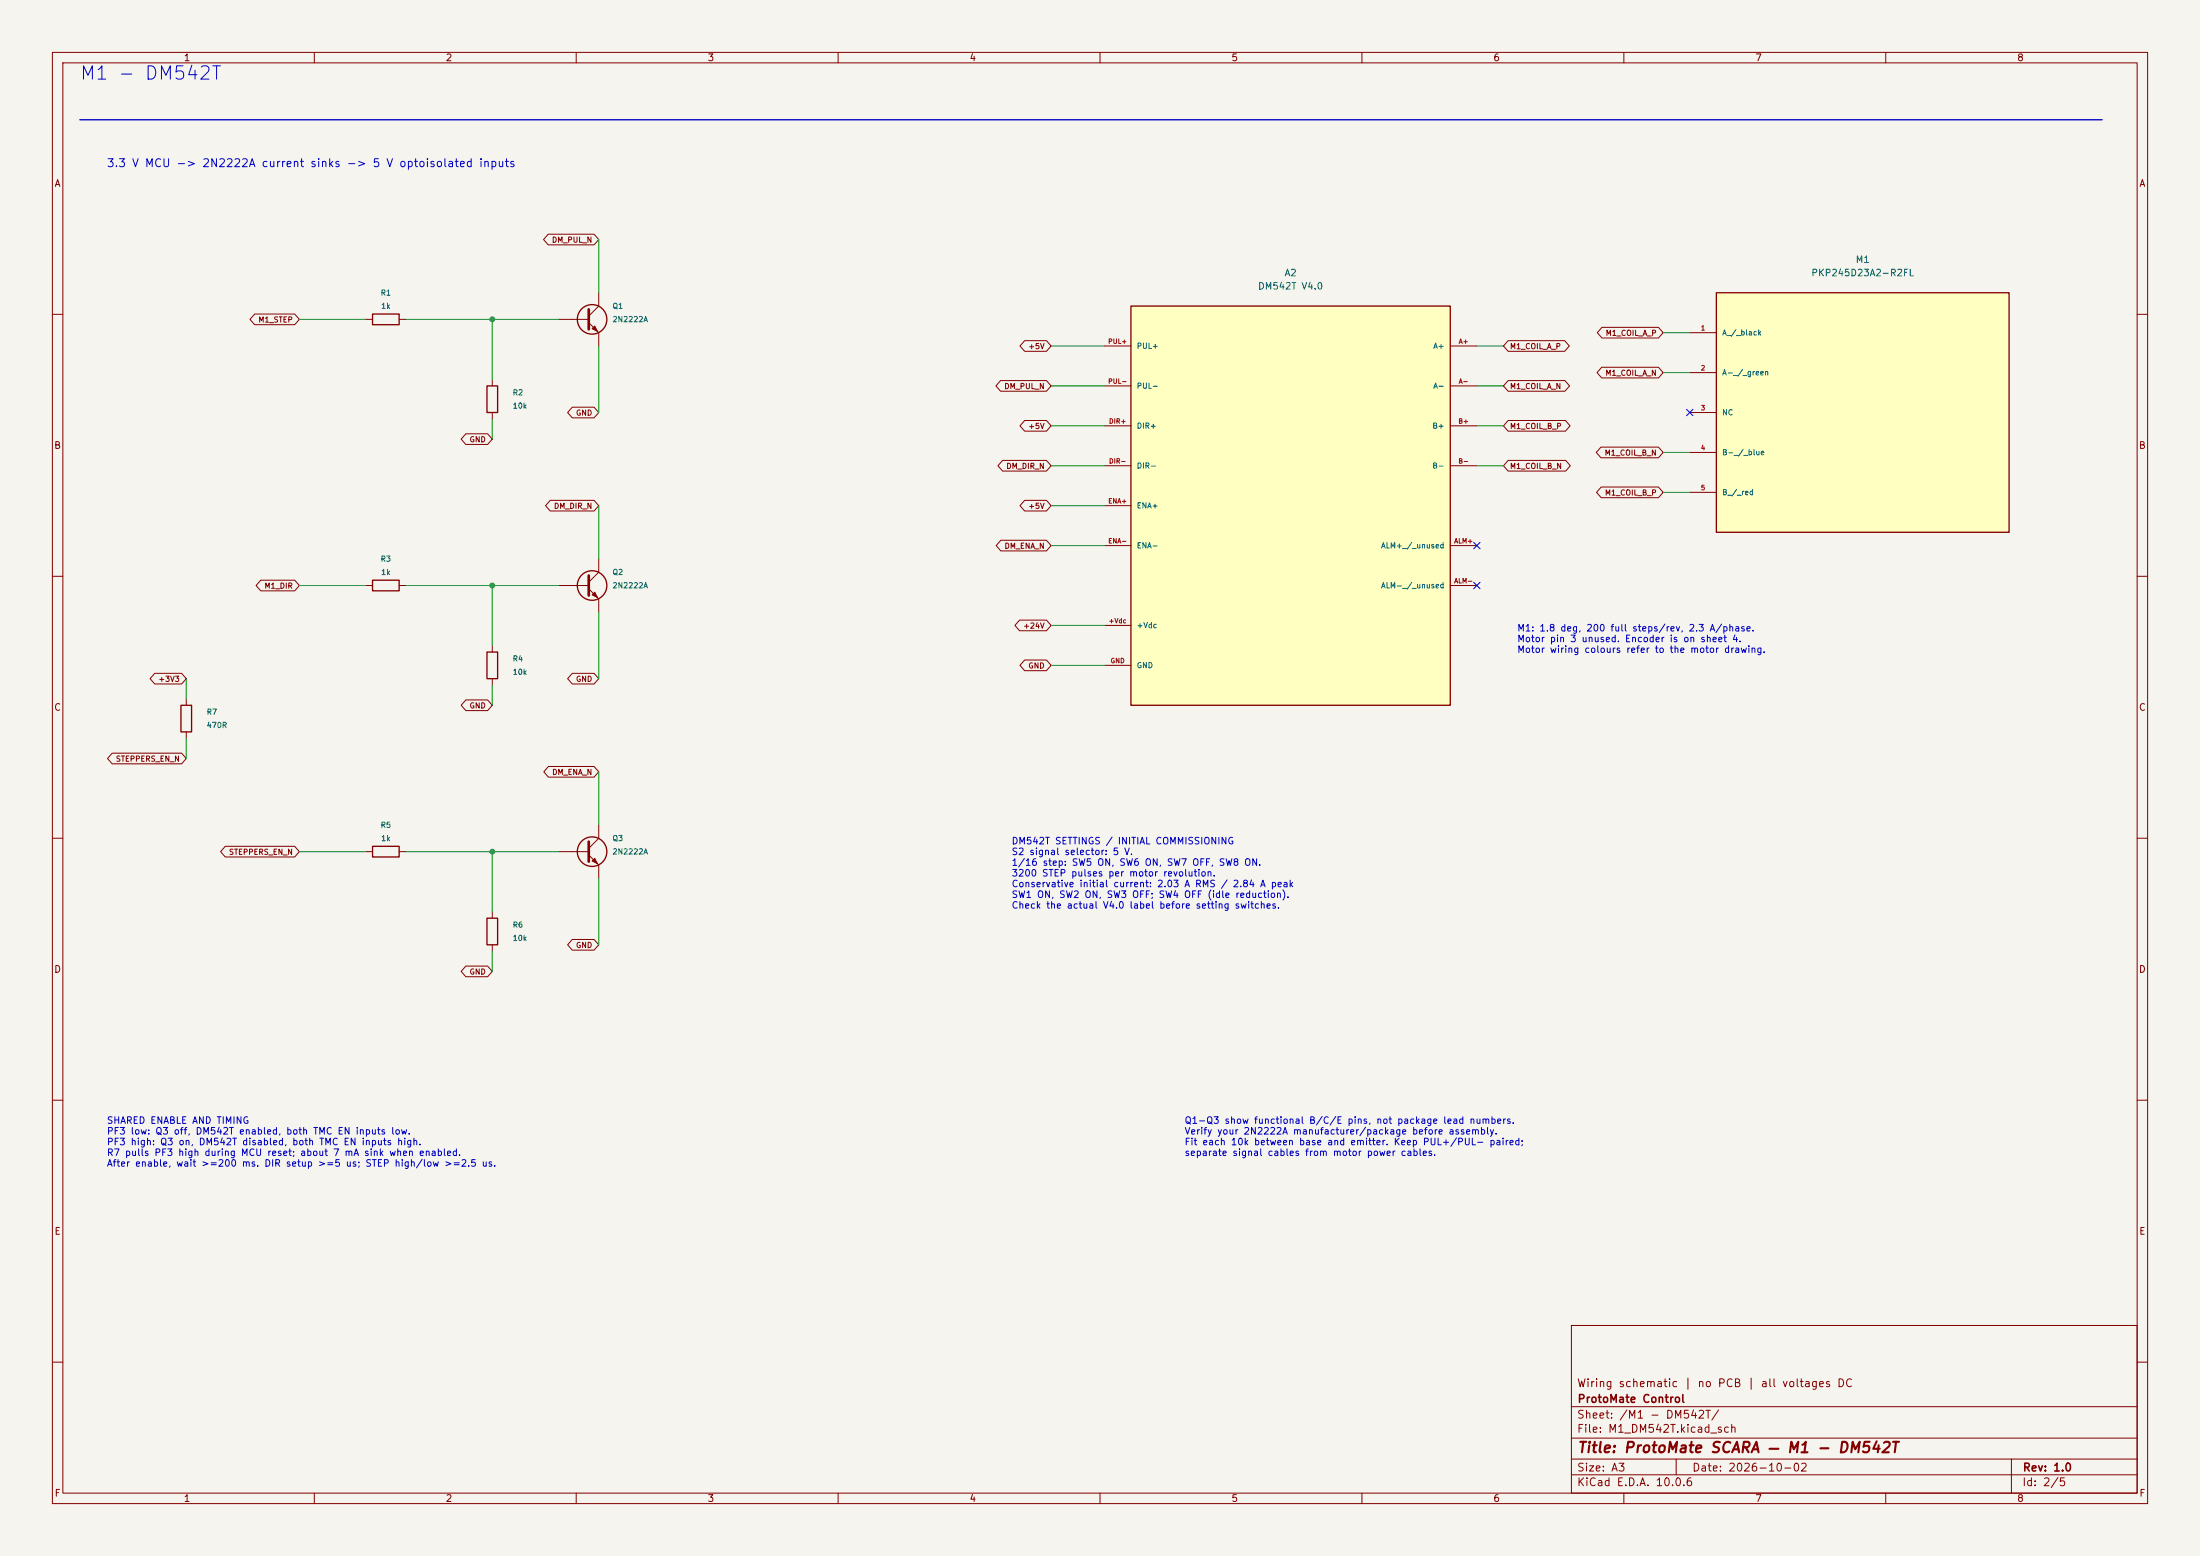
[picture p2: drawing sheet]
(kicad_sch (version 20250114) (generator "eeschema") (paper "A3") (title_block (title "ProtoMate SCARA — M1 - DM542T") (date "2026-10-02") (rev "1.0") (company "ProtoMate Control") (comment 1 "Wiring schematic | no PCB | all voltages DC"))
(lib_symbols
(symbol "ProtoMate:DM542T" (pin_names (offset 1.016)) (exclude_from_sim no) (in_bom yes) (on_board no) (property "Reference" "U" (at 0 44.45 0) (effects (font (size 1.27 1.27))))(property "Value" "DM542T V4.0 / S2 = 5 V" (at 0 41.91 0) (effects (font (size 1.27 1.27))))(property "Footprint" "" (at 0 0 0) (effects (font (size 1.27 1.27)) (hide yes)))(property "Datasheet" "https://www.omc-stepperonline.com/download/DM542T_V4.0.pdf" (at 0 0 0) (effects (font (size 1.27 1.27)) (hide yes)))(property "Description" "DM542T V4.0 / S2 = 5 V" (at 0 0 0) (effects (font (size 1.27 1.27)) (hide yes)))(symbol "DM542T_0_1" (rectangle (start -30.48 38.1) (end 30.48 -38.1) (stroke (width 0.254) (type default)) (fill (type background))))(symbol "DM542T_1_1" (pin passive line (at -35.56 30.48 0) (length 5.08) (name "PUL+" (effects (font (size 1.016 1.016)))) (number "PUL+" (effects (font (size 0.889 0.889)))))(pin passive line (at -35.56 22.86 0) (length 5.08) (name "PUL-" (effects (font (size 1.016 1.016)))) (number "PUL-" (effects (font (size 0.889 0.889)))))(pin passive line (at -35.56 15.24 0) (length 5.08) (name "DIR+" (effects (font (size 1.016 1.016)))) (number "DIR+" (effects (font (size 0.889 0.889)))))(pin passive line (at -35.56 7.62 0) (length 5.08) (name "DIR-" (effects (font (size 1.016 1.016)))) (number "DIR-" (effects (font (size 0.889 0.889)))))(pin passive line (at -35.56 0 0) (length 5.08) (name "ENA+" (effects (font (size 1.016 1.016)))) (number "ENA+" (effects (font (size 0.889 0.889)))))(pin passive line (at -35.56 -7.62 0) (length 5.08) (name "ENA-" (effects (font (size 1.016 1.016)))) (number "ENA-" (effects (font (size 0.889 0.889)))))(pin power_in line (at -35.56 -22.86 0) (length 5.08) (name "+Vdc" (effects (font (size 1.016 1.016)))) (number "+Vdc" (effects (font (size 0.889 0.889)))))(pin passive line (at -35.56 -30.48 0) (length 5.08) (name "GND" (effects (font (size 1.016 1.016)))) (number "GND" (effects (font (size 0.889 0.889)))))(pin output line (at 35.56 30.48 180) (length 5.08) (name "A+" (effects (font (size 1.016 1.016)))) (number "A+" (effects (font (size 0.889 0.889)))))(pin output line (at 35.56 22.86 180) (length 5.08) (name "A-" (effects (font (size 1.016 1.016)))) (number "A-" (effects (font (size 0.889 0.889)))))(pin output line (at 35.56 15.24 180) (length 5.08) (name "B+" (effects (font (size 1.016 1.016)))) (number "B+" (effects (font (size 0.889 0.889)))))(pin output line (at 35.56 7.62 180) (length 5.08) (name "B-" (effects (font (size 1.016 1.016)))) (number "B-" (effects (font (size 0.889 0.889)))))(pin passive line (at 35.56 -7.62 180) (length 5.08) (name "ALM+ / unused" (effects (font (size 1.016 1.016)))) (number "ALM+" (effects (font (size 0.889 0.889)))))(pin passive line (at 35.56 -15.24 180) (length 5.08) (name "ALM- / unused" (effects (font (size 1.016 1.016)))) (number "ALM-" (effects (font (size 0.889 0.889)))))))
(symbol "ProtoMate:Motor_M1" (pin_names (offset 1.016)) (exclude_from_sim no) (in_bom yes) (on_board no) (property "Reference" "U" (at 0 29.21 0) (effects (font (size 1.27 1.27))))(property "Value" "PKP245D23A2-R2FL" (at 0 26.67 0) (effects (font (size 1.27 1.27))))(property "Footprint" "" (at 0 0 0) (effects (font (size 1.27 1.27)) (hide yes)))(property "Datasheet" "" (at 0 0 0) (effects (font (size 1.27 1.27)) (hide yes)))(property "Description" "M1 motor connector. Separate encoder connector is on the encoder sheet." (at 0 0 0) (effects (font (size 1.27 1.27)) (hide yes)))(symbol "Motor_M1_0_1" (rectangle (start -27.94 22.86) (end 27.94 -22.86) (stroke (width 0.254) (type default)) (fill (type background))))(symbol "Motor_M1_1_1" (pin passive line (at -33.02 15.24 0) (length 5.08) (name "A / black" (effects (font (size 1.016 1.016)))) (number "1" (effects (font (size 0.889 0.889)))))(pin passive line (at -33.02 7.62 0) (length 5.08) (name "A- / green" (effects (font (size 1.016 1.016)))) (number "2" (effects (font (size 0.889 0.889)))))(pin passive line (at -33.02 0 0) (length 5.08) (name "NC" (effects (font (size 1.016 1.016)))) (number "3" (effects (font (size 0.889 0.889)))))(pin passive line (at -33.02 -7.62 0) (length 5.08) (name "B- / blue" (effects (font (size 1.016 1.016)))) (number "4" (effects (font (size 0.889 0.889)))))(pin passive line (at -33.02 -15.24 0) (length 5.08) (name "B / red" (effects (font (size 1.016 1.016)))) (number "5" (effects (font (size 0.889 0.889)))))))
(symbol "ProtoMate:Q_NPN"
  (pin_numbers (hide yes))
  (pin_names
   (offset 0) (hide yes))
  (exclude_from_sim no)
  (in_bom yes)
  (on_board yes)
  (in_pos_files yes)
  (duplicate_pin_numbers_are_jumpers no)
  (property "Reference" "Q" (at 5.08 1.27 0) (show_name no) (do_not_autoplace no) (effects (font (size 1.27 1.27)) (justify left)))
  (property "Value" "Q_NPN" (at 5.08 -1.27 0) (show_name no) (do_not_autoplace no) (effects (font (size 1.27 1.27)) (justify left)))
  (property "Footprint" "" (at 5.08 2.54 0) (show_name no) (do_not_autoplace no) (hide yes) (effects (font (size 1.27 1.27))))
  (property "Datasheet" "" (at 0 0 0) (show_name no) (do_not_autoplace no) (hide yes) (effects (font (size 1.27 1.27))))
  (property "Description" "NPN bipolar junction transistor" (at 0 0 0) (show_name no) (do_not_autoplace no) (hide yes) (effects (font (size 1.27 1.27))))
  (symbol "Q_NPN_0_1"
   (polyline (pts (xy -2.54 0) (xy 0.635 0)) (stroke (width 0) (type default)) (fill (type none)))
   (polyline (pts (xy 0.635 1.905) (xy 0.635 -1.905)) (stroke (width 0.508) (type default)) (fill (type none)))
   (polyline (pts (xy 0.635 0.635) (xy 2.54 2.54)) (stroke (width 0) (type default)) (fill (type none)))
   (polyline (pts (xy 0.635 -0.635) (xy 2.54 -2.54)) (stroke (width 0) (type default)) (fill (type none)))
   (circle (center 1.27 0) (radius 2.8194) (stroke (width 0.254) (type default)) (fill (type none)))
   (polyline (pts (xy 1.27 -1.778) (xy 1.778 -1.27) (xy 2.286 -2.286) (xy 1.27 -1.778)) (stroke (width 0) (type default)) (fill (type outline))))
  (symbol "Q_NPN_1_1"
   (pin input line (at -5.08 0 0) (length 2.54) (name "B" (effects (font (size 1.27 1.27)))) (number "B" (effects (font (size 1.27 1.27)))))
   (pin passive line (at 2.54 5.08 270) (length 2.54) (name "C" (effects (font (size 1.27 1.27)))) (number "C" (effects (font (size 1.27 1.27)))))
   (pin passive line (at 2.54 -5.08 90) (length 2.54) (name "E" (effects (font (size 1.27 1.27)))) (number "E" (effects (font (size 1.27 1.27))))))
  (embedded_fonts no))
(symbol "ProtoMate:R"
  (pin_numbers (hide yes))
  (pin_names
   (offset 0))
  (exclude_from_sim no)
  (in_bom yes)
  (on_board yes)
  (in_pos_files yes)
  (duplicate_pin_numbers_are_jumpers no)
  (property "Reference" "R" (at 2.032 0 90) (show_name no) (do_not_autoplace no) (effects (font (size 1.27 1.27))))
  (property "Value" "R" (at 0 0 90) (show_name no) (do_not_autoplace no) (effects (font (size 1.27 1.27))))
  (property "Footprint" "" (at -1.778 0 90) (show_name no) (do_not_autoplace no) (hide yes) (effects (font (size 1.27 1.27))))
  (property "Datasheet" "" (at 0 0 0) (show_name no) (do_not_autoplace no) (hide yes) (effects (font (size 1.27 1.27))))
  (property "Description" "Resistor" (at 0 0 0) (show_name no) (do_not_autoplace no) (hide yes) (effects (font (size 1.27 1.27))))
  (symbol "R_0_1"
   (rectangle (start -1.016 -2.54) (end 1.016 2.54) (stroke (width 0.254) (type default)) (fill (type none))))
  (symbol "R_1_1"
   (pin passive line (at 0 3.81 270) (length 1.27) (name "" (effects (font (size 1.27 1.27)))) (number "1" (effects (font (size 1.27 1.27)))))
   (pin passive line (at 0 -3.81 90) (length 1.27) (name "" (effects (font (size 1.27 1.27)))) (number "2" (effects (font (size 1.27 1.27))))))
  (embedded_fonts no)))
(text "M1 - DM542T" (at 15.24 12.7 0) (effects (font (size 2.54 2.54)) (justify left top)))
(polyline (pts (xy 15.24 22.86) (xy 401.32 22.86)) (stroke (width 0.254) (type default)) (fill (type none)))
(text "3.3 V MCU -> 2N2222A current sinks -> 5 V optoisolated inputs" (at 20.32 30.48 0) (effects (font (size 1.524 1.524)) (justify left top)))
(symbol (lib_id "ProtoMate:R") (at 73.66 60.96 90) (unit 1) (in_bom yes) (on_board no) (dnp no) (property "Reference" "R1" (at 73.66 55.88 90) (effects (font (size 1.016 1.016))))(property "Value" "1k" (at 73.66 58.42 90) (effects (font (size 1.016 1.016))))(property "Footprint" "" (at 73.66 60.96 0) (effects (font (size 1.27 1.27)) (hide yes))))
(wire (pts (xy 69.85 60.96) (xy 57.15 60.96)) (stroke (width 0) (type default)))
(global_label "M1_STEP" (shape bidirectional) (at 57.15 60.96 0) (effects (font (size 1.016 1.016)) (justify right)) (property "Intersheetrefs" "${INTERSHEET_REFS}" (at 57.15 60.96 0) (effects (font (size 1.27 1.27)) (hide yes))))
(symbol (lib_id "ProtoMate:Q_NPN") (at 111.76 60.96 0) (unit 1) (in_bom yes) (on_board no) (dnp no) (property "Reference" "Q1" (at 116.84 58.42 0) (effects (font (size 1.016 1.016)) (justify left)))(property "Value" "2N2222A" (at 116.84 60.96 0) (effects (font (size 1.016 1.016)) (justify left)))(property "Footprint" "" (at 111.76 60.96 0) (effects (font (size 1.27 1.27)) (hide yes))))
(wire (pts (xy 77.47 60.96) (xy 93.98 60.96)) (stroke (width 0) (type default)))
(wire (pts (xy 93.98 60.96) (xy 106.68 60.96)) (stroke (width 0) (type default)))
(junction (at 93.98 60.96) (diameter 0) (color 0 0 0 0))
(symbol (lib_id "ProtoMate:R") (at 93.98 76.2 0) (unit 1) (in_bom yes) (on_board no) (dnp no) (property "Reference" "R2" (at 97.79 74.93 0) (effects (font (size 1.016 1.016)) (justify left)))(property "Value" "10k" (at 97.79 77.47 0) (effects (font (size 1.016 1.016)) (justify left)))(property "Footprint" "" (at 93.98 76.2 0) (effects (font (size 1.27 1.27)) (hide yes))))
(wire (pts (xy 93.98 60.96) (xy 93.98 72.39)) (stroke (width 0) (type default)))
(wire (pts (xy 93.98 80.01) (xy 93.98 83.82)) (stroke (width 0) (type default)))
(global_label "GND" (shape bidirectional) (at 93.98 83.82 0) (effects (font (size 1.016 1.016)) (justify right)) (property "Intersheetrefs" "${INTERSHEET_REFS}" (at 93.98 83.82 0) (effects (font (size 1.27 1.27)) (hide yes))))
(wire (pts (xy 114.3 66.04) (xy 114.3 78.74)) (stroke (width 0) (type default)))
(global_label "GND" (shape bidirectional) (at 114.3 78.74 0) (effects (font (size 1.016 1.016)) (justify right)) (property "Intersheetrefs" "${INTERSHEET_REFS}" (at 114.3 78.74 0) (effects (font (size 1.27 1.27)) (hide yes))))
(wire (pts (xy 114.3 55.88) (xy 114.3 45.72)) (stroke (width 0) (type default)))
(global_label "DM_PUL_N" (shape bidirectional) (at 114.3 45.72 0) (effects (font (size 1.016 1.016)) (justify right)) (property "Intersheetrefs" "${INTERSHEET_REFS}" (at 114.3 45.72 0) (effects (font (size 1.27 1.27)) (hide yes))))
(symbol (lib_id "ProtoMate:R") (at 73.66 111.76 90) (unit 1) (in_bom yes) (on_board no) (dnp no) (property "Reference" "R3" (at 73.66 106.68 90) (effects (font (size 1.016 1.016))))(property "Value" "1k" (at 73.66 109.22 90) (effects (font (size 1.016 1.016))))(property "Footprint" "" (at 73.66 111.76 0) (effects (font (size 1.27 1.27)) (hide yes))))
(wire (pts (xy 69.85 111.76) (xy 57.15 111.76)) (stroke (width 0) (type default)))
(global_label "M1_DIR" (shape bidirectional) (at 57.15 111.76 0) (effects (font (size 1.016 1.016)) (justify right)) (property "Intersheetrefs" "${INTERSHEET_REFS}" (at 57.15 111.76 0) (effects (font (size 1.27 1.27)) (hide yes))))
(symbol (lib_id "ProtoMate:Q_NPN") (at 111.76 111.76 0) (unit 1) (in_bom yes) (on_board no) (dnp no) (property "Reference" "Q2" (at 116.84 109.22 0) (effects (font (size 1.016 1.016)) (justify left)))(property "Value" "2N2222A" (at 116.84 111.76 0) (effects (font (size 1.016 1.016)) (justify left)))(property "Footprint" "" (at 111.76 111.76 0) (effects (font (size 1.27 1.27)) (hide yes))))
(wire (pts (xy 77.47 111.76) (xy 93.98 111.76)) (stroke (width 0) (type default)))
(wire (pts (xy 93.98 111.76) (xy 106.68 111.76)) (stroke (width 0) (type default)))
(junction (at 93.98 111.76) (diameter 0) (color 0 0 0 0))
(symbol (lib_id "ProtoMate:R") (at 93.98 127 0) (unit 1) (in_bom yes) (on_board no) (dnp no) (property "Reference" "R4" (at 97.79 125.73 0) (effects (font (size 1.016 1.016)) (justify left)))(property "Value" "10k" (at 97.79 128.27 0) (effects (font (size 1.016 1.016)) (justify left)))(property "Footprint" "" (at 93.98 127 0) (effects (font (size 1.27 1.27)) (hide yes))))
(wire (pts (xy 93.98 111.76) (xy 93.98 123.19)) (stroke (width 0) (type default)))
(wire (pts (xy 93.98 130.81) (xy 93.98 134.62)) (stroke (width 0) (type default)))
(global_label "GND" (shape bidirectional) (at 93.98 134.62 0) (effects (font (size 1.016 1.016)) (justify right)) (property "Intersheetrefs" "${INTERSHEET_REFS}" (at 93.98 134.62 0) (effects (font (size 1.27 1.27)) (hide yes))))
(wire (pts (xy 114.3 116.84) (xy 114.3 129.54)) (stroke (width 0) (type default)))
(global_label "GND" (shape bidirectional) (at 114.3 129.54 0) (effects (font (size 1.016 1.016)) (justify right)) (property "Intersheetrefs" "${INTERSHEET_REFS}" (at 114.3 129.54 0) (effects (font (size 1.27 1.27)) (hide yes))))
(wire (pts (xy 114.3 106.68) (xy 114.3 96.52)) (stroke (width 0) (type default)))
(global_label "DM_DIR_N" (shape bidirectional) (at 114.3 96.52 0) (effects (font (size 1.016 1.016)) (justify right)) (property "Intersheetrefs" "${INTERSHEET_REFS}" (at 114.3 96.52 0) (effects (font (size 1.27 1.27)) (hide yes))))
(symbol (lib_id "ProtoMate:R") (at 73.66 162.56 90) (unit 1) (in_bom yes) (on_board no) (dnp no) (property "Reference" "R5" (at 73.66 157.48 90) (effects (font (size 1.016 1.016))))(property "Value" "1k" (at 73.66 160.02 90) (effects (font (size 1.016 1.016))))(property "Footprint" "" (at 73.66 162.56 0) (effects (font (size 1.27 1.27)) (hide yes))))
(wire (pts (xy 69.85 162.56) (xy 57.15 162.56)) (stroke (width 0) (type default)))
(global_label "STEPPERS_EN_N" (shape bidirectional) (at 57.15 162.56 0) (effects (font (size 1.016 1.016)) (justify right)) (property "Intersheetrefs" "${INTERSHEET_REFS}" (at 57.15 162.56 0) (effects (font (size 1.27 1.27)) (hide yes))))
(symbol (lib_id "ProtoMate:Q_NPN") (at 111.76 162.56 0) (unit 1) (in_bom yes) (on_board no) (dnp no) (property "Reference" "Q3" (at 116.84 160.02 0) (effects (font (size 1.016 1.016)) (justify left)))(property "Value" "2N2222A" (at 116.84 162.56 0) (effects (font (size 1.016 1.016)) (justify left)))(property "Footprint" "" (at 111.76 162.56 0) (effects (font (size 1.27 1.27)) (hide yes))))
(wire (pts (xy 77.47 162.56) (xy 93.98 162.56)) (stroke (width 0) (type default)))
(wire (pts (xy 93.98 162.56) (xy 106.68 162.56)) (stroke (width 0) (type default)))
(junction (at 93.98 162.56) (diameter 0) (color 0 0 0 0))
(symbol (lib_id "ProtoMate:R") (at 93.98 177.8 0) (unit 1) (in_bom yes) (on_board no) (dnp no) (property "Reference" "R6" (at 97.79 176.53 0) (effects (font (size 1.016 1.016)) (justify left)))(property "Value" "10k" (at 97.79 179.07 0) (effects (font (size 1.016 1.016)) (justify left)))(property "Footprint" "" (at 93.98 177.8 0) (effects (font (size 1.27 1.27)) (hide yes))))
(wire (pts (xy 93.98 162.56) (xy 93.98 173.99)) (stroke (width 0) (type default)))
(wire (pts (xy 93.98 181.61) (xy 93.98 185.42)) (stroke (width 0) (type default)))
(global_label "GND" (shape bidirectional) (at 93.98 185.42 0) (effects (font (size 1.016 1.016)) (justify right)) (property "Intersheetrefs" "${INTERSHEET_REFS}" (at 93.98 185.42 0) (effects (font (size 1.27 1.27)) (hide yes))))
(wire (pts (xy 114.3 167.64) (xy 114.3 180.34)) (stroke (width 0) (type default)))
(global_label "GND" (shape bidirectional) (at 114.3 180.34 0) (effects (font (size 1.016 1.016)) (justify right)) (property "Intersheetrefs" "${INTERSHEET_REFS}" (at 114.3 180.34 0) (effects (font (size 1.27 1.27)) (hide yes))))
(wire (pts (xy 114.3 157.48) (xy 114.3 147.32)) (stroke (width 0) (type default)))
(global_label "DM_ENA_N" (shape bidirectional) (at 114.3 147.32 0) (effects (font (size 1.016 1.016)) (justify right)) (property "Intersheetrefs" "${INTERSHEET_REFS}" (at 114.3 147.32 0) (effects (font (size 1.27 1.27)) (hide yes))))
(symbol (lib_id "ProtoMate:R") (at 35.56 137.16 0) (unit 1) (in_bom yes) (on_board no) (dnp no) (property "Reference" "R7" (at 39.37 135.89 0) (effects (font (size 1.016 1.016)) (justify left)))(property "Value" "470R" (at 39.37 138.43 0) (effects (font (size 1.016 1.016)) (justify left)))(property "Footprint" "" (at 35.56 137.16 0) (effects (font (size 1.27 1.27)) (hide yes))))
(wire (pts (xy 35.56 133.35) (xy 35.56 129.54)) (stroke (width 0) (type default)))
(global_label "+3V3" (shape bidirectional) (at 35.56 129.54 0) (effects (font (size 1.016 1.016)) (justify right)) (property "Intersheetrefs" "${INTERSHEET_REFS}" (at 35.56 129.54 0) (effects (font (size 1.27 1.27)) (hide yes))))
(wire (pts (xy 35.56 140.97) (xy 35.56 144.78)) (stroke (width 0) (type default)))
(global_label "STEPPERS_EN_N" (shape bidirectional) (at 35.56 144.78 0) (effects (font (size 1.016 1.016)) (justify right)) (property "Intersheetrefs" "${INTERSHEET_REFS}" (at 35.56 144.78 0) (effects (font (size 1.27 1.27)) (hide yes))))
(symbol (lib_id "ProtoMate:DM542T") (at 246.38 96.52 0) (unit 1) (in_bom yes) (on_board no) (dnp no) (property "Reference" "A2" (at 246.38 52.07 0) (effects (font (size 1.27 1.27))))(property "Value" "DM542T V4.0" (at 246.38 54.61 0) (effects (font (size 1.27 1.27))))(property "Footprint" "" (at 246.38 96.52 0) (effects (font (size 1.27 1.27)) (hide yes))))
(wire (pts (xy 210.82 66.04) (xy 200.66 66.04)) (stroke (width 0) (type default)))
(global_label "+5V" (shape bidirectional) (at 200.66 66.04 0) (effects (font (size 1.016 1.016)) (justify right)) (property "Intersheetrefs" "${INTERSHEET_REFS}" (at 200.66 66.04 0) (effects (font (size 1.27 1.27)) (hide yes))))
(wire (pts (xy 210.82 73.66) (xy 200.66 73.66)) (stroke (width 0) (type default)))
(global_label "DM_PUL_N" (shape bidirectional) (at 200.66 73.66 0) (effects (font (size 1.016 1.016)) (justify right)) (property "Intersheetrefs" "${INTERSHEET_REFS}" (at 200.66 73.66 0) (effects (font (size 1.27 1.27)) (hide yes))))
(wire (pts (xy 210.82 81.28) (xy 200.66 81.28)) (stroke (width 0) (type default)))
(global_label "+5V" (shape bidirectional) (at 200.66 81.28 0) (effects (font (size 1.016 1.016)) (justify right)) (property "Intersheetrefs" "${INTERSHEET_REFS}" (at 200.66 81.28 0) (effects (font (size 1.27 1.27)) (hide yes))))
(wire (pts (xy 210.82 88.9) (xy 200.66 88.9)) (stroke (width 0) (type default)))
(global_label "DM_DIR_N" (shape bidirectional) (at 200.66 88.9 0) (effects (font (size 1.016 1.016)) (justify right)) (property "Intersheetrefs" "${INTERSHEET_REFS}" (at 200.66 88.9 0) (effects (font (size 1.27 1.27)) (hide yes))))
(wire (pts (xy 210.82 96.52) (xy 200.66 96.52)) (stroke (width 0) (type default)))
(global_label "+5V" (shape bidirectional) (at 200.66 96.52 0) (effects (font (size 1.016 1.016)) (justify right)) (property "Intersheetrefs" "${INTERSHEET_REFS}" (at 200.66 96.52 0) (effects (font (size 1.27 1.27)) (hide yes))))
(wire (pts (xy 210.82 104.14) (xy 200.66 104.14)) (stroke (width 0) (type default)))
(global_label "DM_ENA_N" (shape bidirectional) (at 200.66 104.14 0) (effects (font (size 1.016 1.016)) (justify right)) (property "Intersheetrefs" "${INTERSHEET_REFS}" (at 200.66 104.14 0) (effects (font (size 1.27 1.27)) (hide yes))))
(wire (pts (xy 210.82 119.38) (xy 200.66 119.38)) (stroke (width 0) (type default)))
(global_label "+24V" (shape bidirectional) (at 200.66 119.38 0) (effects (font (size 1.016 1.016)) (justify right)) (property "Intersheetrefs" "${INTERSHEET_REFS}" (at 200.66 119.38 0) (effects (font (size 1.27 1.27)) (hide yes))))
(wire (pts (xy 210.82 127) (xy 200.66 127)) (stroke (width 0) (type default)))
(global_label "GND" (shape bidirectional) (at 200.66 127 0) (effects (font (size 1.016 1.016)) (justify right)) (property "Intersheetrefs" "${INTERSHEET_REFS}" (at 200.66 127 0) (effects (font (size 1.27 1.27)) (hide yes))))
(symbol (lib_id "ProtoMate:Motor_M1") (at 355.6 78.74 0) (unit 1) (in_bom yes) (on_board no) (dnp no) (property "Reference" "M1" (at 355.6 49.53 0) (effects (font (size 1.27 1.27))))(property "Value" "PKP245D23A2-R2FL" (at 355.6 52.07 0) (effects (font (size 1.27 1.27))))(property "Footprint" "" (at 355.6 78.74 0) (effects (font (size 1.27 1.27)) (hide yes))))
(wire (pts (xy 281.94 66.04) (xy 287.02 66.04)) (stroke (width 0) (type default)))
(global_label "M1_COIL_A_P" (shape bidirectional) (at 287.02 66.04 180) (effects (font (size 1.016 1.016)) (justify left)) (property "Intersheetrefs" "${INTERSHEET_REFS}" (at 287.02 66.04 0) (effects (font (size 1.27 1.27)) (hide yes))))
(wire (pts (xy 322.58 63.5) (xy 317.5 63.5)) (stroke (width 0) (type default)))
(global_label "M1_COIL_A_P" (shape bidirectional) (at 317.5 63.5 0) (effects (font (size 1.016 1.016)) (justify right)) (property "Intersheetrefs" "${INTERSHEET_REFS}" (at 317.5 63.5 0) (effects (font (size 1.27 1.27)) (hide yes))))
(wire (pts (xy 281.94 73.66) (xy 287.02 73.66)) (stroke (width 0) (type default)))
(global_label "M1_COIL_A_N" (shape bidirectional) (at 287.02 73.66 180) (effects (font (size 1.016 1.016)) (justify left)) (property "Intersheetrefs" "${INTERSHEET_REFS}" (at 287.02 73.66 0) (effects (font (size 1.27 1.27)) (hide yes))))
(wire (pts (xy 322.58 71.12) (xy 317.5 71.12)) (stroke (width 0) (type default)))
(global_label "M1_COIL_A_N" (shape bidirectional) (at 317.5 71.12 0) (effects (font (size 1.016 1.016)) (justify right)) (property "Intersheetrefs" "${INTERSHEET_REFS}" (at 317.5 71.12 0) (effects (font (size 1.27 1.27)) (hide yes))))
(wire (pts (xy 281.94 81.28) (xy 287.02 81.28)) (stroke (width 0) (type default)))
(global_label "M1_COIL_B_P" (shape bidirectional) (at 287.02 81.28 180) (effects (font (size 1.016 1.016)) (justify left)) (property "Intersheetrefs" "${INTERSHEET_REFS}" (at 287.02 81.28 0) (effects (font (size 1.27 1.27)) (hide yes))))
(wire (pts (xy 322.58 93.98) (xy 317.5 93.98)) (stroke (width 0) (type default)))
(global_label "M1_COIL_B_P" (shape bidirectional) (at 317.5 93.98 0) (effects (font (size 1.016 1.016)) (justify right)) (property "Intersheetrefs" "${INTERSHEET_REFS}" (at 317.5 93.98 0) (effects (font (size 1.27 1.27)) (hide yes))))
(wire (pts (xy 281.94 88.9) (xy 287.02 88.9)) (stroke (width 0) (type default)))
(global_label "M1_COIL_B_N" (shape bidirectional) (at 287.02 88.9 180) (effects (font (size 1.016 1.016)) (justify left)) (property "Intersheetrefs" "${INTERSHEET_REFS}" (at 287.02 88.9 0) (effects (font (size 1.27 1.27)) (hide yes))))
(wire (pts (xy 322.58 86.36) (xy 317.5 86.36)) (stroke (width 0) (type default)))
(global_label "M1_COIL_B_N" (shape bidirectional) (at 317.5 86.36 0) (effects (font (size 1.016 1.016)) (justify right)) (property "Intersheetrefs" "${INTERSHEET_REFS}" (at 317.5 86.36 0) (effects (font (size 1.27 1.27)) (hide yes))))
(no_connect (at 281.94 104.14))
(no_connect (at 281.94 111.76))
(no_connect (at 322.58 78.74))
(text "M1: 1.8 deg, 200 full steps/rev, 2.3 A/phase.\nMotor pin 3 unused. Encoder is on sheet 4.\nMotor wiring colours refer to the motor drawing." (at 289.56 119.38 0) (effects (font (size 1.27 1.27)) (justify left top)))
(text "DM542T SETTINGS / INITIAL COMMISSIONING\nS2 signal selector: 5 V.\n1/16 step: SW5 ON, SW6 ON, SW7 OFF, SW8 ON.\n3200 STEP pulses per motor revolution.\nConservative initial current: 2.03 A RMS / 2.84 A peak\nSW1 ON, SW2 ON, SW3 OFF; SW4 OFF (idle reduction).\nCheck the actual V4.0 label before setting switches." (at 193.04 160.02 0) (effects (font (size 1.27 1.27)) (justify left top)))
(text "SHARED ENABLE AND TIMING\nPF3 low: Q3 off, DM542T enabled, both TMC EN inputs low.\nPF3 high: Q3 on, DM542T disabled, both TMC EN inputs high.\nR7 pulls PF3 high during MCU reset; about 7 mA sink when enabled.\nAfter enable, wait >=200 ms. DIR setup >=5 us; STEP high/low >=2.5 us." (at 20.32 213.36 0) (effects (font (size 1.27 1.27)) (justify left top)))
(text "Q1-Q3 show functional B/C/E pins, not package lead numbers.\nVerify your 2N2222A manufacturer/package before assembly.\nFit each 10k between base and emitter. Keep PUL+/PUL- paired;\nseparate signal cables from motor power cables." (at 226.06 213.36 0) (effects (font (size 1.27 1.27)) (justify left top)))
(embedded_fonts no))
